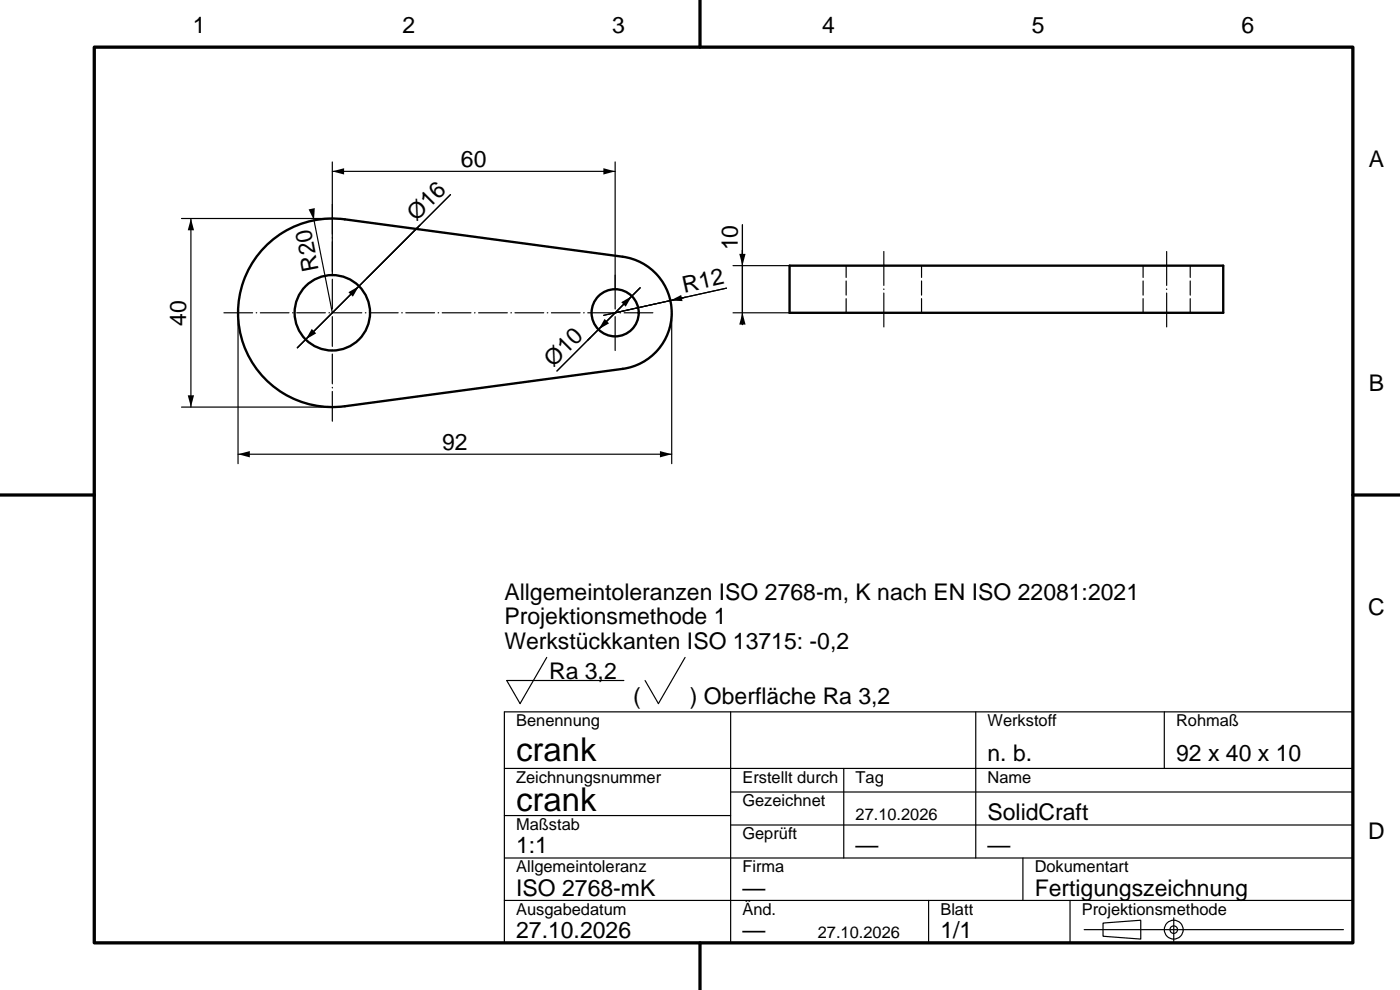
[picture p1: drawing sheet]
<svg xmlns="http://www.w3.org/2000/svg" width="297mm" height="210mm" viewBox="0 0 297 210" stroke-linecap="round" stroke-linejoin="round" font-family="sans-serif">
<path d="M20 10h267v190h-267zM148.5 0v10M0 105h20M287 105h10M148.5 200v10" fill="none" stroke="#000" stroke-width=".7"/>
<g fill="none" stroke="#000" stroke-width=".25">
<path d="M70.5 34.4v24M70.5 36.4h60M130.5 34.4v27M38.5 46.4h32M40.5 46.4v40M66.6 46.7l3.9 19.7M95.6 41.3l-32.5 32.5M155.5 56.4h12M157.5 47.7v21.2M50.5 66.4v32M135.8 61l-17.6 17.7M142.5 66.4v32"/>
<path d="M154.1 61.1l-26 5.8M155.5 66.4h12M38.5 86.4h32M50.5 96.4h92M116 139.5l-5.7 9.8-2.8-4.9h24.8M145.3 139.5l-5.6 9.8-2.9-4.9M155 151v49M207 151v31M247 151v12M287 151h-180v49M107 163h180M107 173h48"/>
<path d="M155 168h132M155 175h132M179 163v19M107 182h180M107 191h180M197 191v9M217 182v9M227 191v9M230 197.2h55M234 195.8l8-.6v4l-8-.6zM249 194.7v5"/>
<circle cx="249" cy="197.2" r=".8"/>
<circle cx="249" cy="197.2" r="2"/>
</g>
<g fill="none" stroke="#000" stroke-width=".5">
<path d="M56.5 52.1a20 20 0 0 1 16.7-5.6l58.9 8a12 12 0 0 1 10.4 11.9 12 12 0 0 1-10.4 11.8l-58.9 8a20 20 0 0 1-20.7-11.1 20 20 0 0 1 4-23zM167.5 56.4h92v10h-92z"/>
<circle cx="70.5" cy="66.4" r="8"/>
<circle cx="130.5" cy="66.4" r="5"/>
</g>
<path d="M47.5 66.4h91" fill="none" stroke="#000" stroke-width=".25" stroke-dasharray="6.1 .8 .1 .8"/>
<path d="M70.5 89.4v-46" fill="none" stroke="#000" stroke-width=".25" stroke-dasharray="6.3 .8 .1 .8"/>
<path d="M247.5 53.4v16M130.5 74.4v-16M187.5 69.4v-16" fill="none" stroke="#000" stroke-width=".25" stroke-dasharray="7.2 .8 .1 .8"/>
<path d="M179.5 66.4v-10M195.5 66.4v-10M242.5 66.4v-10M252.5 66.4v-10" fill="none" stroke="#000" stroke-width=".25" stroke-dasharray="3 .8"/>
<g fill="#000">
<path d="M70.5 36.4l2.5-.7v1.3zM128 35.7l2.5 .7-2.5 .6zM40.5 46.4l.7 2.5h-1.4zM65.5 44.4l1.3-.2-.2 2.5zM156.8 53.9h1.4l-.7 2.5zM66.1 69.8l1 .9-2.3 1.3zM73.9 62l2.3-1.3-1.3 2.2zM128.3 67.6l.9 1-2.2 1.3zM131.8 64.1l2.2-1.3-1.3 2.3zM142.2 63.8l2.3-1.2 .3 1.3zM157.5 66.4l.7 2.5h-1.4zM39.8 83.9h1.4l-.7 2.5z"/>
<path d="M50.5 96.4l2.5-.7v1.3zM140 95.7l2.5 .7-2.5 .6z"/>
</g>
<g font-size="7">
<text x="109.5" y="161.5">crank</text>
<text x="109.5" y="172">crank</text>
</g>
<g font-size="4.9">
<text x="40.9" y="7">1</text>
<text x="85.4" y="7">2</text>
<text x="129.9" y="7">3</text>
<text x="174.4" y="7">4</text>
<text x="218.9" y="7">5</text>
<text x="263.4" y="7">6</text>
<text x="97.8" y="35.4">60</text>
<text x="290.4" y="35.5">A</text>
<text x="88.4" y="47.1" transform="rotate(-45 88.4 47.1)">Ø16</text>
<text x="156.5" y="53.1" transform="rotate(-90 156.5 53.1)">10</text>
<text x="67.7" y="57.2" transform="rotate(-101 67.7 57.2)">R20</text>
<text x="145.2" y="62.1" transform="rotate(-12 145.2 62.1)">R12</text>
<text x="39.5" y="69.1" transform="rotate(-90 39.5 69.1)">40</text>
<text x="117.4" y="78" transform="rotate(-45 117.4 78)">Ø10</text>
<text x="290.4" y="83">B</text>
<text x="93.8" y="95.4">92</text>
<text x="107" y="127.2">Allgemeintoleranzen ISO 2768-m, K nach EN ISO 22081:2021</text>
<text x="290.2" y="130.5">C</text>
<text x="107" y="132.5">Projektionsmethode 1</text>
<text x="107" y="137.7">Werkstückkanten ISO 13715: -0,2</text>
<text x="116.5" y="144">Ra 3,2</text>
<text x="134.3" y="149.3">(</text>
<text x="146.3" y="149.3">) Oberfläche Ra 3,2</text>
<text x="209.5" y="161.5">n. b.</text>
<text x="249.5" y="161.5">92 x 40 x 10</text>
<text x="209.5" y="174">SolidCraft</text>
<text x="290.2" y="178">D</text>
<text x="109.5" y="181">1:1</text>
<text x="181.5" y="181">—</text>
<text x="209.5" y="181">—</text>
<text x="109.5" y="190">ISO 2768-mK</text>
<text x="157.5" y="190">—</text>
<text x="219.5" y="190">Fertigungszeichnung</text>
<text x="109.5" y="199">27.10.2026</text>
<text x="157.5" y="199">—</text>
<text x="199.5" y="199">1/1</text>
</g>
<g font-size="3.5">
<text x="109.5" y="154">Benennung</text>
<text x="209.5" y="154">Werkstoff</text>
<text x="249.5" y="154">Rohmaß</text>
<text x="109.5" y="166">Zeichnungsnummer</text>
<text x="157.5" y="166">Erstellt durch</text>
<text x="181.5" y="166">Tag</text>
<text x="209.5" y="166">Name</text>
<text x="157.5" y="171">Gezeichnet</text>
<text x="109.5" y="176">Maßstab</text>
<text x="157.5" y="178">Geprüft</text>
<text x="181.5" y="174">27.10.2026</text>
<text x="109.5" y="185">Allgemeintoleranz</text>
<text x="157.5" y="185">Firma</text>
<text x="219.5" y="185">Dokumentart</text>
<text x="109.5" y="194">Ausgabedatum</text>
<text x="157.5" y="194">Änd.</text>
<text x="199.5" y="194">Blatt</text>
<text x="229.5" y="194">Projektionsmethode</text>
<text x="173.5" y="199">27.10.2026</text>
</g>
</svg>
